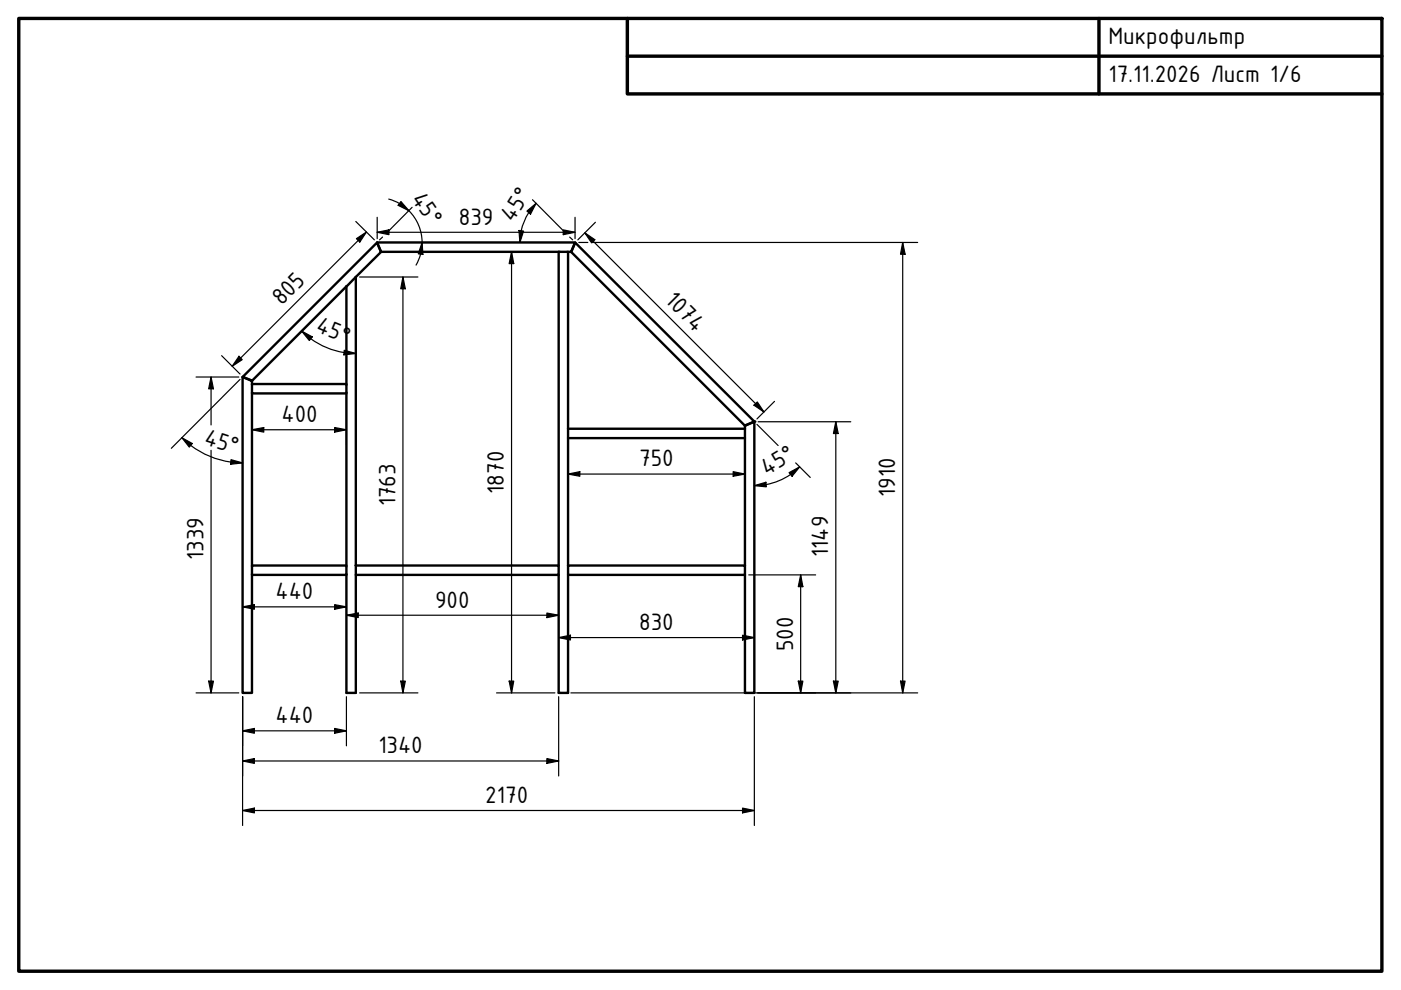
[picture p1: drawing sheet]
<svg xmlns="http://www.w3.org/2000/svg" width="297mm" height="210mm" viewBox="0 0 297 210" stroke-linecap="round" stroke-linejoin="round" font-family="sans-serif">
<!-- layer: Visible (ISO) -->
<g fill="none" stroke="#000" stroke-width=".51">
<path d="M75.4 58.7l5.4-5.3-.9-2-28.4 28.5 2 .8 19.9-20M75.4 58.7l-2 2M75.4 58.7v61.2M118.4 53.4h-37.6l-.8-2h41.9l-.8 2h-.7M118.4 53.4h2v37.5M118.4 53.4v66.5M122 51.4l37.9 38-2 .8-36.8-36.8zM51.5 80h.1M73.4 60.7v20.7M51.6 80h.1M53.3 80.7h.1M53.4 81.4v-.7l-2-.8v67h2v-25"/>
<path d="M53.4 81.4h20v2h-20zM53.4 80.7h.1M53.4 83.4v36.5M73.4 83.4v36.5M120.4 90.9v2h37.5v-2M120.4 92.9v27M120.4 90.9h37.5M157.9 90.2v.7M157.9 92.9v27M158 90.2h.1M159.6 89.5h.1M159.7 89.5l-1.8 .8"/>
<path d="M159.7 89.5l.2-.1v57.5h-2v-25M159.7 89.5h.1M159.8 89.4l.1 .1M53.4 119.9h20v2h-20zM75.4 119.9h43v2h-43zM120.4 119.9h37.5v2h-37.5zM73.4 121.9v25h2v-25M118.4 121.9v25h2v-25"/>
</g>
<circle cx="159.9" cy="89.4" r=".25" fill="#000"/>
<!-- layer: Border (ISO) -->
<path d="M4 3.9h289v202h-289zM133 3.9v16h160M133 11.9h160M233 3.9v16" fill="none" stroke="#000" stroke-width=".72"/>
<!-- layer: Dimension (ISO) -->
<g fill="none" stroke="#000" stroke-width=".25">
<path d="M75.4 47l4 3.9M75.6 50.6l2.1-1.4-1.4 2.1zM76.2 58.7h12.4M77.7 49.2l-28.5 28.5M80 49.2l2.5-.5v1.1zM80 49.2h41.9M80 46.1v4.5M81.1 50.3l-.6 .6M82.4 42.2l1.4 .5a9.4 9.4 0 0 1 4 3.3 9.5 9.5 0 0 1 1.4 7.9l-1 2.3M85 42.7l1.7 2-2.3-1.2zM85.4 58.7l.5 2.5h-.9zM85.4 58.7v88.2"/>
<path d="M87.4 44l-5 5M89.5 51.4l.2 2.5-1-.1zM105.3 53.4h12.3M108.5 53.4l.4 2.5h-1zM108.5 53.4v93.5M110 48.9l1 .1-.8 2.4zM111.7 44.8l2-1.7-1.2 2.3zM112.1 45.1l-1.1 2.1a11.7 11.7 0 0 0-.8 4.2M112.9 42.3l6.6 6.7M113.7 43.1l-1.6 2M119.4 48.7l2.5 .5-2.5 .6zM120.8 50.3l.6 .6"/>
<path d="M121.9 46.1v4.5M122.7 51.4h1.9M124 49.4l2.1 1.4-.7 .7zM124 49.4l38 37.9M125.4 51.4h69.2M126.2 47.1l-3.7 3.8M191.4 51.4l.5 2.5h-1zM191.4 51.4v95.5M41.6 79.9h9M44.7 79.9l.6 2.5h-1.1zM44.7 79.9v10.2M47 75.4l3.9 3.9"/>
<path d="M50.7 75.5l.7 .8-2.2 1.4zM64 70.2l2.2 1.2-.6 .8zM64 70.2a16.5 16.5 0 0 0 9 4.6M67.2 67l-5.5 5.4M72.9 74.7l2.5 .2M73 74.3l2.4 .6-2.5 .3zM73.1 61.1l-5.1 5M38.6 92.8l2.2 1.2-.7 .8zM38.6 92.8l1.8 1.6M40.5 94.4a18.2 18.2 0 0 0 8.5 3.6M44.7 95.5v51.4M48.9 98l2.5 .1"/>
<path d="M49 97.5l2.4 .6-2.5 .3zM50.9 80.4l-14.6 14.7M53.4 91.1l2.5-.5v1zM53.4 91.1h20M53.4 84.2v10.1M71 90.6l2.4 .5-2.4 .5zM73.4 84.2v10.1M120.4 93.7v10M157.9 93.7v10M159.9 85.9l.7-.7 1.4 2.1zM160.5 90l4.5 4.5M160.7 89.4h19.7"/>
<path d="M164.2 85.1l-3.7 3.7M168.7 98.1l3.1 3.1M169.5 99a13.4 13.4 0 0 1-5 3.2l-2.1 .5M177.2 89.4l.5 2.5h-1zM177.2 89.4v57.5M120.4 100.5l2.5-.5v1zM120.4 100.5h37.5M155.4 100l2.5 .5-2.5 .5zM159.9 103l2.5-.8 .1 1zM162.4 102.8l-2.5 .2M167.3 100.2l2.2-1.2-1.6 2zM51.4 128.7l2.5-.5v1z"/>
<path d="M51.4 128.7h22M71 128.2l2.4 .5-2.4 .5zM73.4 130.4l2.5-.4v1zM73.4 130.4h45M116 130l2.4 .4-2.4 .6zM118.4 135.2l2.5-.5v1zM118.4 135.2h41.5M157.4 134.7l2.5 .5-2.5 .5zM158.7 121.9h14.2M169.8 121.9l.4 2.5h-1zM169.8 121.9v25M41.6 146.9h9"/>
<path d="M44.2 144.4h1.1l-.6 2.5zM51.4 155l2.5-.6v1.1zM51.4 147.7v27.3M51.4 155h22M71 154.4l2.4 .6-2.4 .5zM73.4 147.7v10.4M76.2 146.9h12.4M85 144.4h.9l-.5 2.5zM105.3 146.9h12.3M107.9 144.4h1l-.4 2.5zM118.4 147.7v16.8M121 146.9h73.6"/>
<path d="M159.9 147.7v27.3M169.2 144.4h1l-.4 2.5zM176.7 144.4h1l-.5 2.5zM190.9 144.4h1l-.5 2.5zM51.4 171.8l2.5-.5v1.1zM51.4 161.3l2.5-.5v1.1zM51.4 171.8h108.5M51.4 161.3h67M116 160.8l2.4 .5-2.4 .6zM157.4 171.3l2.5 .5-2.5 .6z"/>
</g>
<g fill="#000">
<path d="M75.6 50.6l2.1-1.4-1.4 2.1zM80 49.2l2.5-.5v1.1zM85 42.7l1.7 2-2.3-1.2zM89.5 51.4l.2 2.5-1-.1zM108.5 53.4l.4 2.5h-1zM110 48.9l1 .1-.8 2.4zM111.7 44.8l2-1.7-1.2 2.3zM119.4 48.7l2.5 .5-2.5 .6zM124 49.4l2.1 1.4-.7 .7zM191.4 51.4l.5 2.5h-1zM50.7 75.5l.7 .8-2.2 1.4zM64 70.2l2.2 1.2-.6 .8z"/>
<path d="M73 74.3l2.4 .6-2.5 .3zM85.4 58.7l.5 2.5h-.9zM38.6 92.8l2.2 1.2-.7 .8zM44.7 79.9l.6 2.5h-1.1zM49 97.5l2.4 .6-2.5 .3zM53.4 91.1l2.5-.5v1zM71 90.6l2.4 .5-2.4 .5zM159.9 85.9l.7-.7 1.4 2.1zM177.2 89.4l.5 2.5h-1zM120.4 100.5l2.5-.5v1zM155.4 100l2.5 .5-2.5 .5zM159.9 103l2.5-.8 .1 1z"/>
<path d="M167.3 100.2l2.2-1.2-1.6 2zM51.4 128.7l2.5-.5v1zM71 128.2l2.4 .5-2.4 .5zM73.4 130.4l2.5-.4v1zM116 130l2.4 .4-2.4 .6zM118.4 135.2l2.5-.5v1zM157.4 134.7l2.5 .5-2.5 .5zM169.8 121.9l.4 2.5h-1zM44.2 144.4h1.1l-.6 2.5zM51.4 155l2.5-.6v1.1zM71 154.4l2.4 .6-2.4 .5zM85 144.4h.9l-.5 2.5z"/>
<path d="M107.9 144.4h1l-.4 2.5zM169.2 144.4h1l-.4 2.5zM176.7 144.4h1l-.5 2.5zM190.9 144.4h1l-.5 2.5zM51.4 171.8l2.5-.5v1.1zM51.4 161.3l2.5-.5v1.1zM116 160.8l2.4 .5-2.4 .6zM157.4 171.3l2.5 .5-2.5 .6z"/>
</g>
<g font-size="5.4">
<text x="235" y="9.4">Микрофильтр</text>
<text x="235" y="17.4">17.11.2026 Лист 1/6</text>
<text x="87.1" y="42.1" transform="rotate(56 87.1 42.1)">45°</text>
<text x="97.3" y="47.6">839</text>
<text x="108.8" y="47.3" transform="rotate(-57 108.8 47.3)">45°</text>
<text x="59.7" y="64.9" transform="rotate(-45 59.7 64.9)">805</text>
<text x="140.8" y="63.9" transform="rotate(45 140.8 63.9)">1074</text>
<text x="66.7" y="70.2" transform="rotate(23 66.7 70.2)">45°</text>
<text x="59.7" y="89.5">400</text>
<text x="43.1" y="94.1" transform="rotate(18 43.1 94.1)">45°</text>
<text x="135.5" y="98.9">750</text>
<text x="162.6" y="100.9" transform="rotate(-31 162.6 100.9)">45°</text>
<text x="83.9" y="107.4" transform="rotate(-90 83.9 107.4)">1763</text>
<text x="106.8" y="104.7" transform="rotate(-90 106.8 104.7)">1870</text>
<text x="189.8" y="105.4" transform="rotate(-90 189.8 105.4)">1910</text>
<text x="43.1" y="118.8" transform="rotate(-90 43.1 118.8)">1339</text>
<text x="175.6" y="118.1" transform="rotate(-90 175.6 118.1)">1149</text>
<text x="58.4" y="127.1">440</text>
<text x="92.3" y="128.9">900</text>
<text x="135.5" y="133.6">830</text>
<text x="168.1" y="138.1" transform="rotate(-90 168.1 138.1)">500</text>
<text x="58.4" y="153.3">440</text>
<text x="80.2" y="159.7">1340</text>
<text x="102.9" y="170.2">2170</text>
</g>
</svg>
